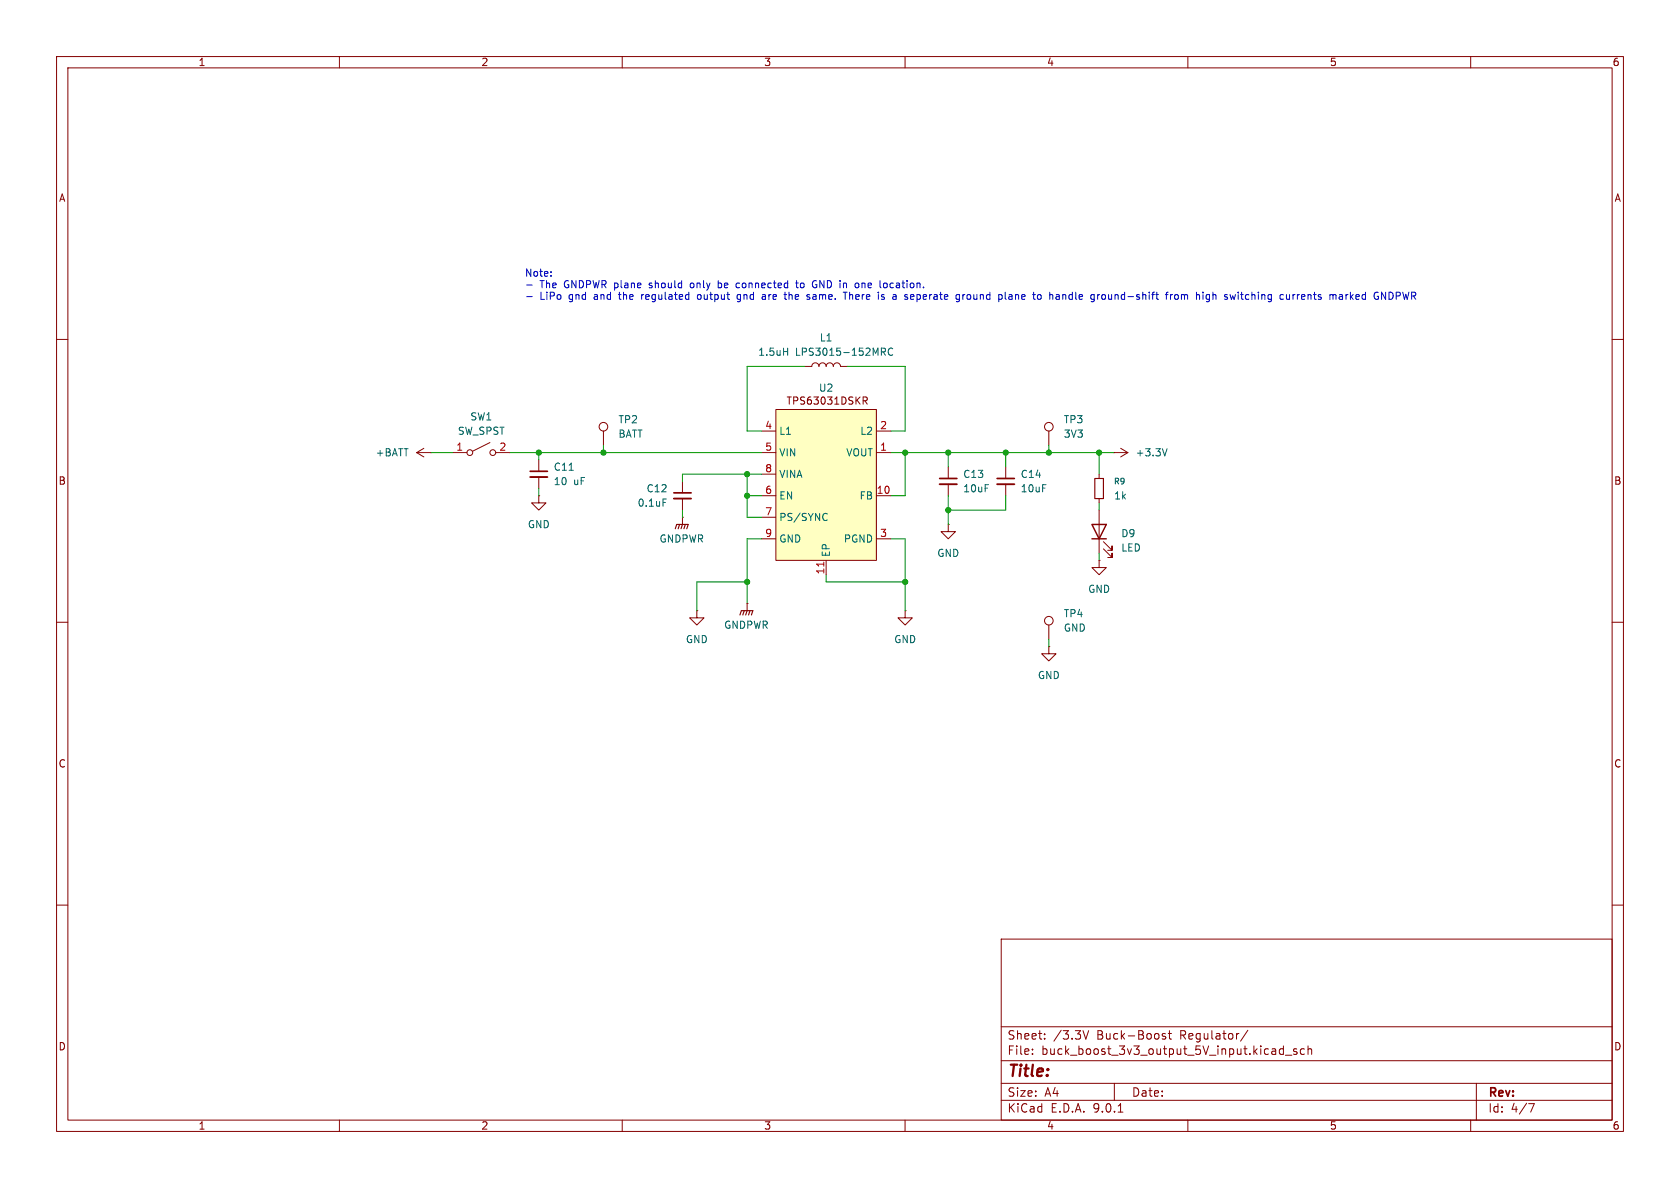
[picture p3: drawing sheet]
<svg xmlns="http://www.w3.org/2000/svg" width="297mm" height="210mm" viewBox="0 0 297 210" stroke-linecap="round" stroke-linejoin="round" font-family="sans-serif">
<g fill="none" stroke="#840000" stroke-width=".18">
<path d="M10 10h277v190h-277zM12 12h273v186h-273zM60 10v2M110 10v2M160 10v2M210 10v2M260 10v2M10 60h2M285 60h2M167.6 92.7v1.3h1.3l-1.3 1.3-1.2-1.3h1.2M167.6 92.7h.1M10 110h2"/>
<path d="M132.1 106.7h.1M132.1 106.7v1.3M285 110h2M10 160h2M177 166h108v32h-108zM285 160h2M60 198v2M110 198v2M160 198v2M177 194.5h108M177 191.5h108M177 187.5h108"/>
<path d="M177 181.5h108M182.5 186.3v.1M182.5 185.5v.1M184.7 183.6v.1M184.7 182.8v.1M191.5 182.2l.5 1.5 .5-1.5M197 191.5v3M197.7 196.6h.8M206 182.8l-.3-.1-.2 .2v.2l.5 .2v.3h-.5M206.5 182.7h.6M206.7 182.2v1.3l.4 .2M210 198v2"/>
<path d="M220.6 182.1l-1.3 2M226.9 184.9v1.5M226.9 185.5l-.4-.1-.3 .3v.4l.1 .2h.6M227.2 186.5h1.2M229.2 185.5l-.3-.1-.2 .2v.2l.5 .2v.3h-.5M230.6 185.5l-.4-.1-.3 .3v.4l.1 .2h.6M231.2 185.5l.3-.1 .3 .1 .1 .9M231.2 184.9v1.5M260 198v2M261 191.5v6.5M270.2 195.1h1l-.6 1.5"/>
</g>
<path d="M130.8 108.7l.3-.7h2l-.3 .7M131.6 108l-.3 .7M132.1 108l-.3 .7M132.6 108l-.3 .7" fill="none" stroke="#840000" stroke-width=".2"/>
<path d="M137.2 72.4h17.7v26.7h-17.7z" fill="#ffffc2"/>
<g fill="none" stroke="#840000" stroke-width=".18">
<path d="M74.9 79.2l-1.2 .8M86.6 78.2l-3 1.6M106.7 76.2v2.5M134.6 76.2h2.6M137.2 72.4h17.7v26.7h-17.7zM142.2 64.8h1.3a.64 .64 0 0 1 .6-.7 .64 .64 0 0 1 .7 .7 .64 .64 0 0 1 .6-.7 .64 .64 0 0 1 .6 .7 .64 .64 0 0 1 .7-.7 .64 .64 0 0 1 .6 .7 .64 .64 0 0 1 .7-.7 .64 .64 0 0 1 .6 .7h1.3M152.6 70.2h.5l.2 .2-.1 .4h-.6M152.9 70.8l.4 .6M154.9 76.2h2.6M185.4 76.2v2.5M198.1 79.2l1.3 .8M73.7 80h2.5"/>
<path d="M73.7 80l1.2 .8M76.2 80h.1M80 80h2.5M87.6 80h2.6M95.2 87.6v1.3h1.3l-1.3 1.3-1.2-1.3h1.2M95.2 87.6h.1M95.2 81.3v2M95.2 84.3v2.1M120.6 91.4h.1M120.6 85.1v2M120.6 88.1v2.1M120.6 91.4v1.3"/>
<path d="M134.6 80h2.6M134.6 83.8h2.6M134.6 91.4h2.6M134.6 95.3h2.6M134.6 87.6h2.6M146 99.1v2.5M154.9 80h2.6M154.9 95.3h2.6M154.9 87.6h2.6M167.6 82.6v2M167.6 85.6v2M177.8 82.6v2"/>
<path d="M177.8 85.6v2M194.3 99.1v1.2h1.3l-1.3 1.3-1.3-1.3h1.3M194.3 99.1h.1M194.3 83.8v.8M194.3 88.1v.8M194.3 90.2v7.6M195.1 97l1.5 1.6v-.8v.8h-.8M195.1 95.8l1.5 1.5v-.8v.8h-.8M196.8 80h.1M196.8 80h2.6M199.4 80l-1.3 .8M123.2 108v1.2h1.3l-1.3 1.3-1.3-1.3h1.3"/>
<path d="M123.2 108h.1M160 108v1.2h1.3l-1.3 1.3-1.3-1.3h1.3M160 108h.1M185.4 114.3v1.3h1.3l-1.3 1.2-1.3-1.2h1.3M185.4 114.3h.1M185.4 110.5v2.5"/>
<circle cx="106.7" cy="75.4" r=".76"/>
<circle cx="185.4" cy="75.4" r=".76"/>
<circle cx="83.1" cy="80" r=".51"/>
<circle cx="87.1" cy="80" r=".51"/>
<circle cx="185.4" cy="109.7" r=".76"/>
</g>
<path d="M138.5 62.1h.7M139.2 61.5v1.3M155.8 61.5h.5l.2 .3-.1 .3-.6 .1M156.1 62.2l.4 .6M157.8 61.7a.6 .6 0 0 0-.8 .4 .6 .6 0 0 0 .6 .7l.2-.1M206.3 79.3l-.4 1.3M100.6 83.1h.7M117.2 88.2h.6M145.9 90.7l.3 .2M146.2 91.9l-.3 .1" fill="none" stroke="#006464" stroke-width=".18"/>
<path d="M145.6 99.4v.7" fill="none" stroke="#a90000" stroke-width=".18"/>
<path d="M119.4 93.5l.2-.8h2.1l-.3 .8M120.1 92.7l-.2 .8M120.6 92.7l-.2 .8M121.2 92.7l-.3 .8M193.5 84.6h1.6v3.5h-1.6z" fill="none" stroke="#840000" stroke-width=".2"/>
<path d="M193 92.7h2.6l-1.3 2.6zM193 95.3h2.6" fill="none" stroke="#840000" stroke-width=".25"/>
<path d="M93.7 83.3h3.1M119.1 87.1h3.1M166.1 84.6h3.1M176.3 84.6h3" fill="none" stroke="#840000" stroke-width=".3"/>
<path d="M93.7 84.3h3.1M119.1 88.1h3.1M166.1 85.6h3.1M176.3 85.6h3" fill="none" stroke="#840000" stroke-width=".33"/>
<g fill="none" stroke="#009600" stroke-width=".18">
<path d="M106.7 78.7v1.3M142.2 64.8h-10.1v11.4h2.5M149.9 64.8h10.1v11.4h-2.5M185.4 78.7v1.3M76.2 80h3.8M90.2 80h44.4M95.2 80v1.3M95.2 86.4v1.2M120.6 90.2v1.2M132.1 83.8v7.6h2.5M132.1 87.6h2.5M134.6 95.3h-2.5v11.4"/>
<path d="M134.6 83.8h-14v1.3M157.5 80h39.3M157.5 95.3h2.5v12.7M160 80v7.6h-2.5M167.6 80v2.6M167.6 87.6v5.1M177.8 80v2.6M177.8 87.6v2.6h-10.2M194.3 80v3.8M194.3 88.9v1.3M194.3 97.8v1.3M132.1 102.9h-8.9v5.1"/>
<path d="M146 101.6v1.3h14M185.4 113v1.3"/>
</g>
<g fill="none" stroke="#0000c2" stroke-width=".18">
<path d="M93.1 50.4h1M93.1 52.4h1M97.4 48.7v.1M97.4 48v.2M113.4 52.1v.8M113.6 52.1l-.2 .2M122.1 50.1l-.1 .2 .1 .5M123.4 52.1l-.1 .6 .1 .2h.3M127 49.6v1.3M127 50.8l.3 .1M127.3 50l-.3 .1M130.2 50.1h.5"/>
<path d="M130.2 50.8h.5M130.8 53.2l-.1 .1h-.3M130.9 52.1h-.4l-.2 .2 .1 .6h.5M134.8 52.9h.5M134.8 52.1h.5v.8M135.3 52.4l-.5 .1M139.5 51.7v1.2M139.7 52.1l-.2 .1M140.6 50h.5M140.8 49.6v1.1l.3 .2M143.9 52.1h-.2M143.9 52.4l-.2 .2 .2 .3"/>
<path d="M144 49.6l.3 .1M144.2 50.3h.2v.5l-.4 .1M150.2 51.7v1.2M150.6 52.1l-.4 .1M152.4 50v.9M152.6 50l-.2 .1M156.2 52.5l.2 .2-.2 .2M156.2 52.1h.1M156.4 50l.3 .1 .2 .2-.1 .5-.4 .1M170.2 52.1v.8M170.6 52.1l-.4 .2M171.2 52.1l-.3 .2v.4l.3 .2"/>
<path d="M177.7 52.7l.2 .2M178.4 52.1h.3l.2 .2M178.9 52.4h-.4l-.2 .2 .2 .3h.4M187.9 52.1v.8M188.4 52.1h-.3l-.2 .1M194.8 52.2l.2-.1 .4 .1v.5l-.1 .2h-.3l-.2-.1zM206 52.1h.5M206.5 51.7h-.2M206.9 52.1v.8M207.3 52.1l-.4 .2M207.8 52.1h.3l.2 .2v.4l-.2 .2h-.3l-.1-.2zM208.9 52.1v.8"/>
<path d="M209.3 52.1h-.3l-.1 .1M214.4 51.7v1.2M214.9 52.1h-.3l-.2 .1M219.3 52.1h.5M219.5 51.7v1l.3 .2M228.6 52.1v.8M228.9 52.1l-.3 .2M229.4 52.1v.8M229.7 52.1l-.3 .2M238 52.1v.8M238.3 52.1l-.3 .2M238.7 51.7v1.2"/>
<path d="M238.9 52.4l.3 .5M239.2 52.1l-.5 .5M245.9 51.7a.68 .68 0 0 1 .4 .6 .68 .68 0 0 1-.4 .6M246.8 52.3h.5M247.3 51.7h-.5v1.2"/>
</g>
<g fill="#009600" stroke="#009600" stroke-width=".18">
<circle cx="160" cy="80" r=".46"/>
<circle cx="167.6" cy="90.2" r=".46"/>
<circle cx="167.6" cy="80" r=".46"/>
<circle cx="132.1" cy="87.6" r=".46"/>
<circle cx="132.1" cy="83.8" r=".46"/>
<circle cx="132.1" cy="102.9" r=".46"/>
<circle cx="160" cy="102.9" r=".46"/>
<circle cx="95.2" cy="80" r=".46"/>
<circle cx="106.7" cy="80" r=".46"/>
<circle cx="185.4" cy="80" r=".46"/>
<circle cx="194.3" cy="80" r=".46"/>
<circle cx="177.8" cy="80" r=".46"/>
</g>
<text font-size="2.8" fill="#840000" x="178" y="190.9">Title:</text>
<g font-size="2.1" fill="#840000">
<text x="178" y="184">Sheet:</text>
<text x="186.2" y="184">/3.3V</text>
<text x="194" y="184">Buck-Boost</text>
<text x="208.8" y="184">Regulator/</text>
<text x="178" y="186.7">File:</text>
<text x="184.1" y="186.7">buck_boost_3v3_output_5V_input.kicad_sch</text>
<text x="178" y="196.9">KiCad</text>
<text x="178" y="194.1">Size:</text>
<text x="184.7" y="194.1">A4</text>
<text x="185.7" y="196.9">E.D.A.</text>
<text x="193.3" y="196.9">9.0.1</text>
<text x="200" y="194.1">Date:</text>
<text x="263" y="194.3">Rev:</text>
<text x="263" y="196.9">Id:</text>
<text x="267.1" y="196.9">4/7</text>
</g>
<g font-size="1.8" fill="#840000">
<text x="35" y="11.9">1</text>
<text x="85" y="11.9">2</text>
<text x="135" y="11.9">3</text>
<text x="185" y="11.9">4</text>
<text x="235" y="11.9">5</text>
<text x="285" y="11.9">6</text>
<text x="10.3" y="35.9">A</text>
<text x="285.3" y="35.9">A</text>
<text x="138.9" y="71.7">TPS63031DSKR</text>
<text x="10.3" y="85.9">B</text>
<text x="285.3" y="85.9">B</text>
<text x="10.3" y="135.9">C</text>
<text x="285.3" y="135.9">C</text>
<text x="10.3" y="185.9">D</text>
<text x="285.3" y="185.9">D</text>
<text x="35" y="199.9">1</text>
<text x="85" y="199.9">2</text>
<text x="135" y="199.9">3</text>
<text x="185" y="199.9">4</text>
<text x="235" y="199.9">5</text>
<text x="285" y="199.9">6</text>
</g>
<g font-size="1.8" fill="#0000c2">
<text x="92.7" y="49.1">Note:</text>
<text x="95.5" y="51.2">The</text>
<text x="95.5" y="53.2">LiPo</text>
<text x="99.8" y="51.2">GNDPWR plane</text>
<text x="100.7" y="53.2">gnd</text>
<text x="105.3" y="53.2">and</text>
<text x="109.9" y="53.2">the</text>
<text x="114" y="53.2">regulated</text>
<text x="115.2" y="51.2">should</text>
<text x="122.7" y="51.2">only</text>
<text x="124.2" y="53.2">output</text>
<text x="127.8" y="51.2">be</text>
<text x="131.2" y="51.2">connected</text>
<text x="131.4" y="53.2">gnd</text>
<text x="136" y="53.2">are</text>
<text x="140.2" y="53.2">the</text>
<text x="142.1" y="51.2">to</text>
<text x="144.3" y="53.2">same.</text>
<text x="145.1" y="51.2">GND in</text>
<text x="151.1" y="53.2">There</text>
<text x="153.1" y="51.2">one</text>
<text x="157.3" y="53.2">is</text>
<text x="157.6" y="51.2">location.</text>
<text x="160.1" y="53.2">a</text>
<text x="162.4" y="53.2">seperate</text>
<text x="171.7" y="53.2">ground</text>
<text x="179.4" y="53.2">plane</text>
<text x="185.8" y="53.2">to</text>
<text x="188.8" y="53.2">handle</text>
<text x="196.4" y="53.2">ground-shift</text>
<text x="209.9" y="53.2">from</text>
<text x="215.4" y="53.2">high</text>
<text x="220.6" y="53.2">switching</text>
<text x="230.6" y="53.2">currents</text>
<text x="239.6" y="53.2">marked</text>
<text x="247.6" y="53.2">GNDPWR</text>
</g>
<g font-size="1.8" fill="#006464">
<text x="133.9" y="63.1">1.5uH</text>
<text x="140.6" y="63.1">LPS3015-152MRC</text>
<text x="144.8" y="60.6">L1</text>
<text x="144.7" y="69.4">U2</text>
<text x="80.8" y="77.1">SW_SPST</text>
<text x="83.1" y="74.5">SW1</text>
<text x="109.2" y="75">TP2</text>
<text x="109.2" y="77.6">BATT</text>
<text x="137.7" y="77.1">L1</text>
<text x="152" y="77.1">L2</text>
<text x="188" y="75">TP3</text>
<text x="188" y="77.6">3V3</text>
<text x="66.3" y="80.9">+BATT</text>
<text x="97.8" y="83.4">C11</text>
<text x="137.7" y="80.9">VIN</text>
<text x="149.5" y="80.9">VOUT</text>
<text x="200.7" y="80.9">+3.3V</text>
<text x="97.8" y="86">10</text>
<text x="101.4" y="86">uF</text>
<text x="112.6" y="89.8">0.1uF</text>
<text x="114.2" y="87.2">C12</text>
<text x="137.7" y="84.7">VINA</text>
<text x="137.7" y="88.5">EN</text>
<text x="151.9" y="88.5">FB</text>
<text x="170.2" y="84.7">C13</text>
<text x="170.2" y="87.2">10uF</text>
<text x="180.3" y="84.7">C14</text>
<text x="180.3" y="87.2">10uF</text>
<text x="196.9" y="88.5">1k</text>
<text x="93.2" y="93.6">GND</text>
<text x="137.7" y="92.3">PS/SYNC</text>
<text x="198.1" y="95.2">D9</text>
<text x="116.5" y="96.1">GNDPWR</text>
<text x="137.7" y="96.1">GND</text>
<text x="146.9" y="98.6" transform="rotate(-90 146.9 98.6)">EP</text>
<text x="149.1" y="96.1">PGND</text>
<text x="165.6" y="98.7">GND</text>
<text x="198.1" y="97.7">LED</text>
<text x="192.3" y="105">GND</text>
<text x="121.2" y="113.9">GND</text>
<text x="127.9" y="111.4">GNDPWR</text>
<text x="158" y="113.9">GND</text>
<text x="188" y="109.3">TP4</text>
<text x="188" y="111.9">GND</text>
<text x="183.4" y="120.2">GND</text>
</g>
<g font-size="1.8" fill="#a90000">
<text x="135.2" y="75.9">4</text>
<text x="155.5" y="75.9">2</text>
<text x="80.6" y="79.8">1</text>
<text x="88.2" y="79.8">2</text>
<text x="135.2" y="79.8">5</text>
<text x="135.2" y="83.6">8</text>
<text x="155.5" y="79.8">1</text>
<text x="135.2" y="87.4">6</text>
<text x="154.9" y="87.4">10</text>
<text x="135.2" y="91.2">7</text>
<text x="135.2" y="95">9</text>
<text x="155.5" y="95">3</text>
<text x="145.8" y="101.6" transform="rotate(-90 145.8 101.6)">11</text>
</g>
<text font-size="1.4" fill="#006464" x="196.8" y="85.8">R9</text>
</svg>
